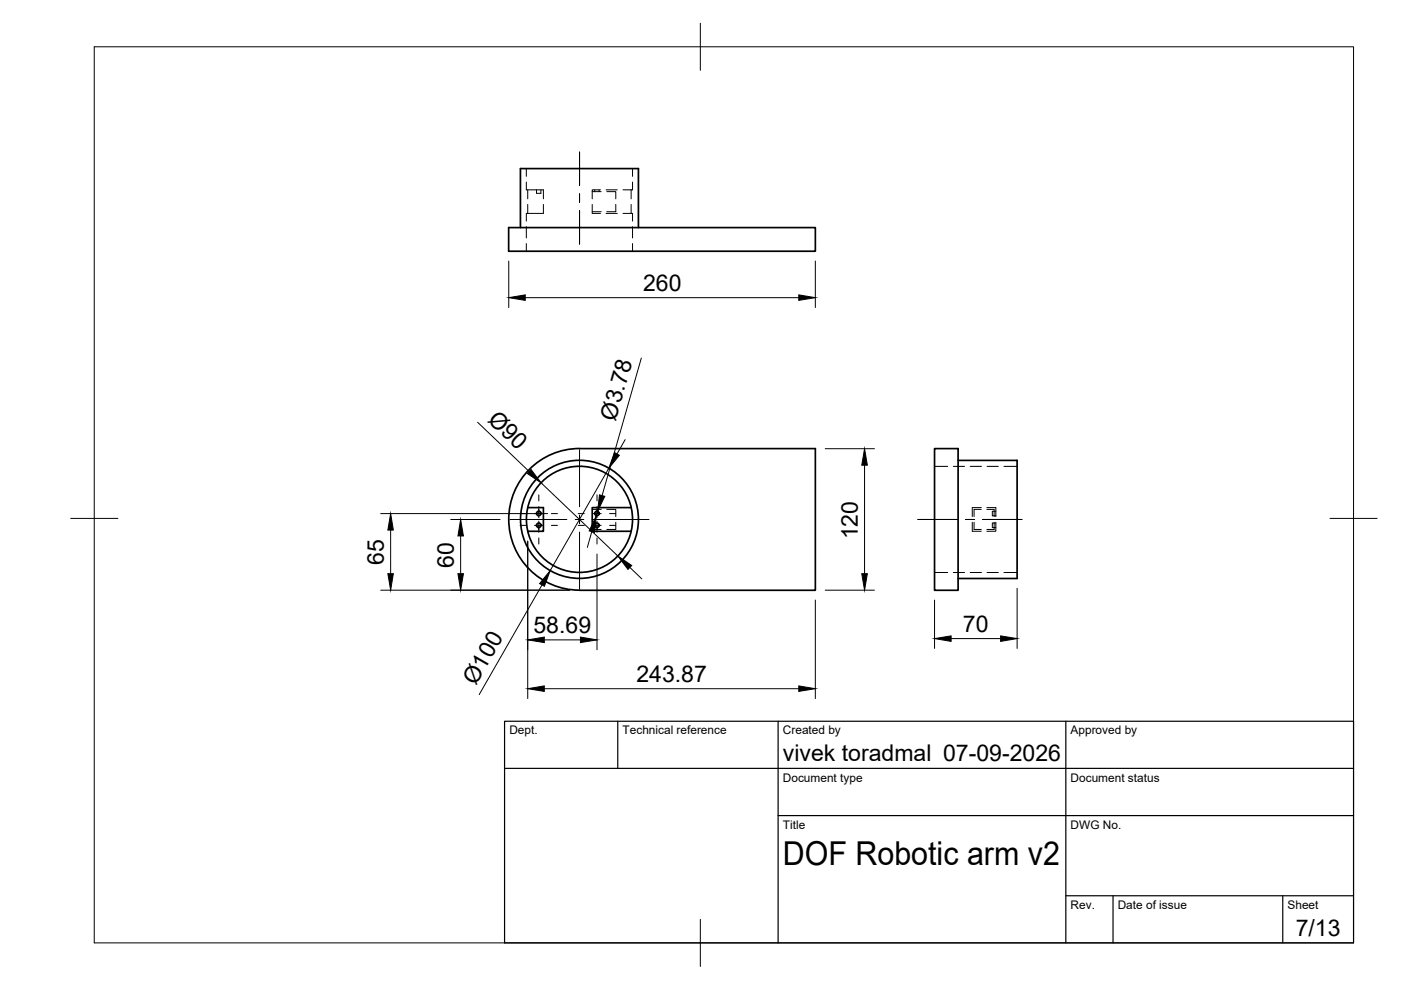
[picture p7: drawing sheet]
<svg xmlns="http://www.w3.org/2000/svg" width="297mm" height="210mm" viewBox="0 0 297 210" stroke-linecap="round" stroke-linejoin="round" font-family="sans-serif">
<!-- layer: Visible -->
<g fill="none" stroke="#000" stroke-width=".36">
<path d="M107.8 48.3h65.1v5h-65.1zM110.3 48.3v-12.6h25.1v12.6M112.3 99.5a14.8 14.8 0 0 1 10.6-4.4h50v30.1h-50a15 15 0 0 1-13.9-9.3 15 15 0 0 1 3.3-16.4zM198.1 95.1h5v30.1h-5zM203.1 97.6h12.5v25.1h-12.5M111.9 107.6h3.3v5h-3.3M133.8 107.6h-8.2v5h8.2"/>
<circle cx="114.2" cy="111.4" r=".48"/>
<circle cx="114.2" cy="108.9" r=".48"/>
<circle cx="122.8" cy="110.1" r="12.5"/>
<circle cx="122.9" cy="110.1" r="11.3"/>
<circle cx="126.6" cy="108.9" r=".48"/>
<circle cx="126.6" cy="111.4" r=".48"/>
</g>
<!-- layer: Hidden -->
<g fill="none" stroke="#000" stroke-width=".21">
<path d="M111.6 38.6v1.7h3.6v1.9M111.6 35.7v1.7M134.1 38.6v1.7h-.3M134.1 35.7v1.7M111.6 48.1v2.4M111.6 51.6v1.7M111.9 40.3v1.9M111.9 43.3v1.9M113.7 40.3v.7h1v-.7M115.2 43.3v1.9h-3.6v1.7M125.6 40.6h1.9M125.6 44.9h1.9"/>
<path d="M125.6 43.3v1.9h1.7M126.1 40.3v.3M127 40.3v.3M127.3 40.3h-1.7v1.9M128.5 45.2h2.4M128.5 40.3h2.4M128.7 40.6h1.9v1.6M130.6 43.3v1.6h-1.9M132.1 45.2h2v1.7M132.1 40.3h1.7M133.8 40.3v1.9M133.8 43.3v1.9"/>
<path d="M134.1 48.1v2.4M134.1 51.6v1.7M198.1 98.9h2.8M202.1 98.9h2.4M205.7 98.9h2.4M209.3 98.9h2.4M212.9 98.9h2.7M125.6 112.3h1.9M125.6 108h1.9M128.7 108h1.9v1.5M130.6 110.7v1.6h-1.9M206.1 110.7v1.9h1.9"/>
<path d="M206.5 110.7v1.6h1.5M208 107.6h-1.9v1.9M208 108h-1.5v1.5M209.2 107.6h1.9v1.9M209.2 108h1.6v1.5M210.8 110.7v1.6h-1.6M211.1 108.4h-.7v1h.7M211.1 110.9h-.7v1h.7M211.1 110.7v1.9h-1.9M198.1 121.4h2.8M202.1 121.4h2.4M205.7 121.4h2.4"/>
<path d="M209.3 121.4h2.4M212.9 121.4h2.7"/>
</g>
<!-- layer: BORDER -->
<path d="M20 9.9h267v190h-267zM148.5 4.9v10M15 109.9h10M282 109.9h10M148.5 194.9v10" fill="none" stroke="#000" stroke-width=".21"/>
<!-- layer: TITLEBLOCK -->
<path d="M107 152.9h180v47h-180zM131 152.9v10M165 152.9v47M226 152.9v47M107 162.9h180M165 172.9h122M226 189.9h61M236 189.9v10M272 189.9v10" fill="none" stroke="#000" stroke-width=".25"/>
<!-- layer: Smart Centers -->
<g fill="none" stroke="#000" stroke-width=".21">
<path d="M122.9 32.3v7M122.9 41.1v1.8M122.9 44.7v7M122.9 95.4v12.1M108.1 110.1h12.1M110.3 111.4h1.2M110.3 108.9h1.2M113.3 111.4h1.8M113.3 108.9h1.8M114.2 104.9v1.3M114.2 107.4v2.4M114.2 110.5v2.4"/>
<path d="M114.2 114.1v1.3M116.9 111.4h1.3M116.9 108.9h1.3M122 110.1h1.8M122.6 111.4h1.3M122.6 108.9h1.3M122.9 109.2v1.8M122.9 112.8v12.1M125.5 110.1h12.1M125.7 111.4h1.8M125.7 108.9h1.8M126.6 104.9v1.3"/>
<path d="M126.6 107.4v2.4M126.6 110.5v2.4M126.6 114.1v1.3M129.2 111.4h1.3M129.2 108.9h1.3M194.6 110.1h8.4M204.7 110.1h1.8M208.3 110.1h8.3"/>
</g>
<!-- layer: FD_Dimensions -->
<g fill="none" stroke="#000" stroke-width=".21">
<path d="M107.9 55.3v9.9M172.9 55.3v9.9M111.4 63.1h58M136 75.9l-8.3 29.2M101.3 89.5l10.9 10.5M129.1 99.3l-12.5 21.7M132.5 93.2l-1.7 3.1M175 95.1h10.4M183.3 98.6v23M80.7 108.9h35.4M82.8 112.4v9.2M95.6 110.1h10.4"/>
<path d="M97.7 113.6v8M111.9 114.7v33.4M114.7 102.4l16.3 15.5M125.5 112.7l-1 3.4M126.6 117.5v20.3M126.7 108.4l-.3 .9M80.7 125.1h40.1M114.9 124l-13.3 23.3M115.4 135.7h7.7M133.5 120.3l2.6 2.4M172.9 127.2v20.9M175 125.1h10.4"/>
<path d="M198.1 127.2v10.3M201.7 135.4h10.5M215.6 124.7v12.8M115.4 146h54"/>
</g>
<g fill="#000" stroke="#000" stroke-width=".21">
<path d="M107.9 63.1l3.5-.6v1.2zM169.4 62.5l3.5 .6-3.5 .6zM112.6 99.5l2.1 2.9-2.9-2zM130.3 96l1 .5-2.2 2.8zM183.3 95.1l.6 3.5h-1.2zM82.8 108.9l.6 3.5h-1.2zM97.7 110.1l.6 3.5h-1.2zM126.4 109.3l-.4 3.6-1.1-.3zM127.1 104.9l1.1 .3-1.5 3.2zM131 117.9l2.9 2-.8 .8zM82.2 121.6h1.2l-.6 3.5zM97.1 121.6h1.2l-.6 3.5z"/>
<path d="M116.6 121l-1.2 3.3-1-.6zM111.9 135.7l3.5-.6v1.1zM123.1 135.1l3.5 .6-3.5 .5zM182.7 121.6h1.2l-.6 3.5zM198.1 135.4l3.6-.6v1.2zM212.2 134.8l3.4 .6-3.4 .6zM111.9 146l3.5-.6v1.2zM169.4 145.4l3.5 .6-3.5 .6z"/>
</g>
<text font-size="7" x="166" y="183.4">DOF Robotic arm v2</text>
<g font-size="4.9">
<text x="136.3" y="61.7">260</text>
<text x="103.2" y="89.3" transform="rotate(44 103.2 89.3)">Ø90</text>
<text x="130.5" y="89.4" transform="rotate(-74 130.5 89.4)">Ø3.78</text>
<text x="81.4" y="119.7" transform="rotate(-90 81.4 119.7)">65</text>
<text x="181.8" y="114.4" transform="rotate(-90 181.8 114.4)">120</text>
<text x="96.2" y="120.3" transform="rotate(-90 96.2 120.3)">60</text>
<text x="113.1" y="134.2">58.69</text>
<text x="204.2" y="133.9">70</text>
<text x="100.9" y="145.5" transform="rotate(-60 100.9 145.5)">Ø100</text>
<text x="134.9" y="144.6">243.87</text>
<text x="166" y="161.4">vivek toradmal 07-09-2026</text>
<text x="274.7" y="198.6">7/13</text>
</g>
<g font-size="2.5">
<text x="108" y="155.7">Dept.</text>
<text x="132" y="155.7">Technical reference</text>
<text x="166" y="155.7">Created by</text>
<text x="227" y="155.7">Approved by</text>
<text x="166" y="165.7">Document type</text>
<text x="227" y="165.7">Document status</text>
<text x="166" y="175.7">Title</text>
<text x="227" y="175.7">DWG No.</text>
<text x="227" y="192.7">Rev.</text>
<text x="237" y="192.7">Date of issue</text>
<text x="273" y="192.7">Sheet</text>
</g>
</svg>
